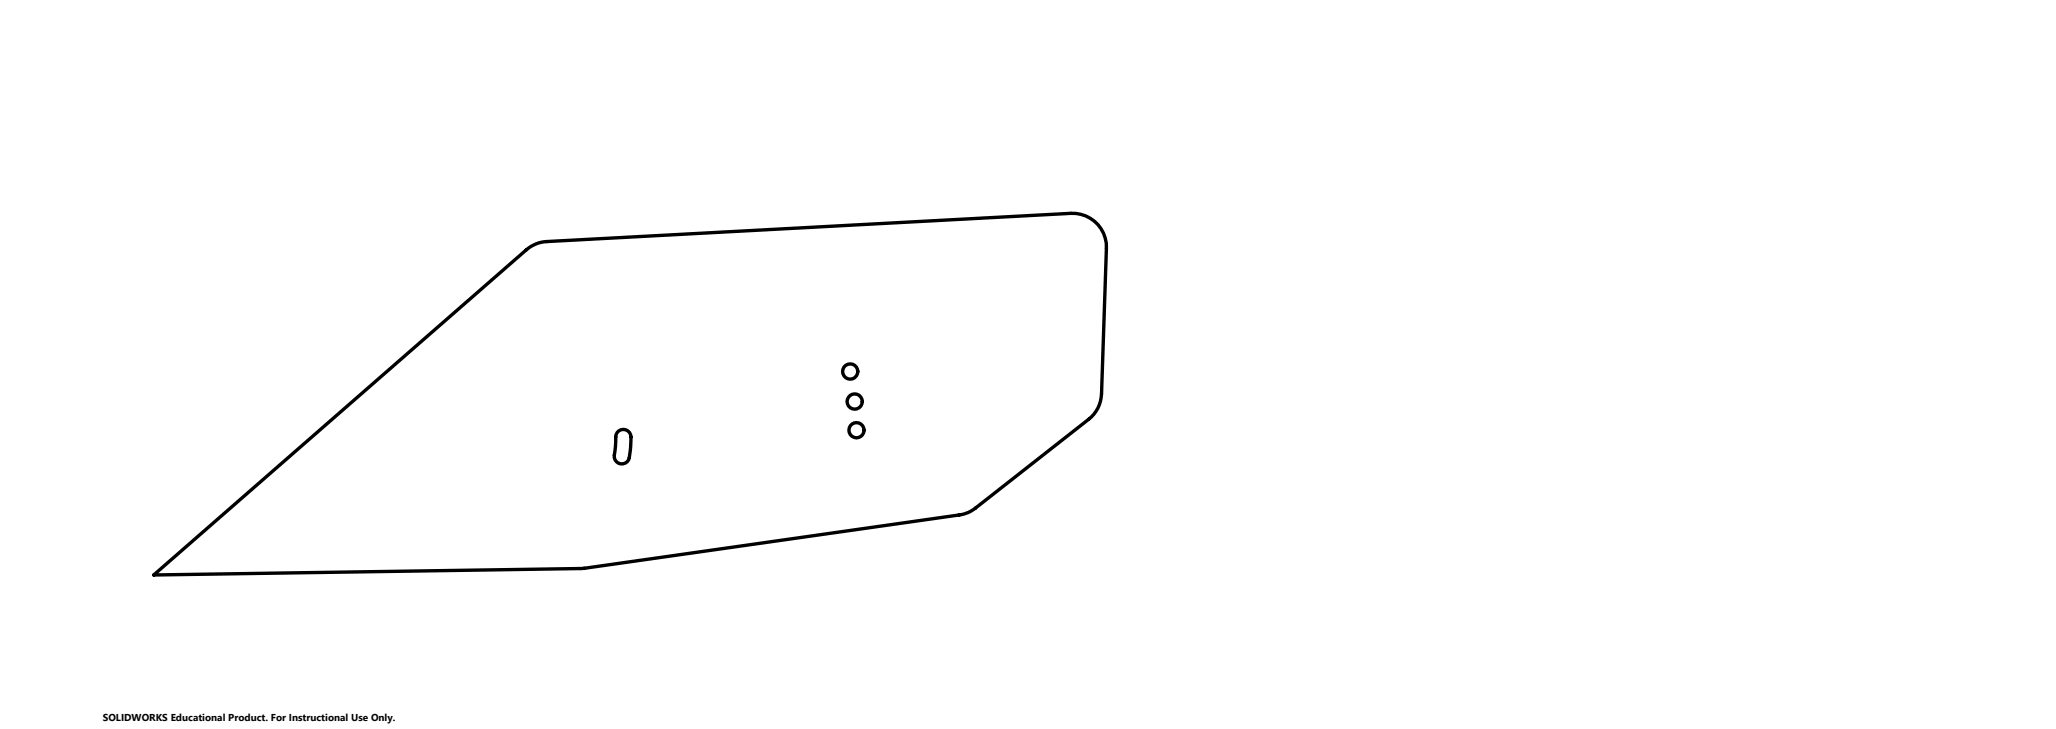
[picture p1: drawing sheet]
<svg xmlns="http://www.w3.org/2000/svg" width="610mm" height="216mm" viewBox="0 0 610 216" stroke-linecap="round" stroke-linejoin="round" font-family="sans-serif">
<g fill="none" stroke="#000" stroke-width="1">
<path d="M183.5 127.6a2.36 2.36 0 0 1 2.7 0 2.36 2.36 0 0 1 .9 2.6l-.3 3.8a3.6 3.6 0 0 1-1.4 3.2 2.33 2.33 0 0 1-2.6-.5 2.33 2.33 0 0 1-.6-2.6l.4-4a2.57 2.57 0 0 1 .9-2.5zM45.6 170.3l110.5-96.3a9.9 9.9 0 0 1 6-2.5l155.4-8.3a10 10 0 0 1 10.5 10.3l-1.4 43.2a9.9 9.9 0 0 1-3.8 7.5l-33.6 26.3a9.5 9.5 0 0 1-4.8 2l-112 15.9z"/>
<circle cx="252.1" cy="110" r="2.27"/>
<circle cx="253.4" cy="118.9" r="2.25"/>
<circle cx="253.9" cy="127.4" r="2.24"/>
</g>
<text font-size="3" x="30.5" y="213.5">SOLIDWORKS Educational Product. For Instructional Use Only.</text>
</svg>
